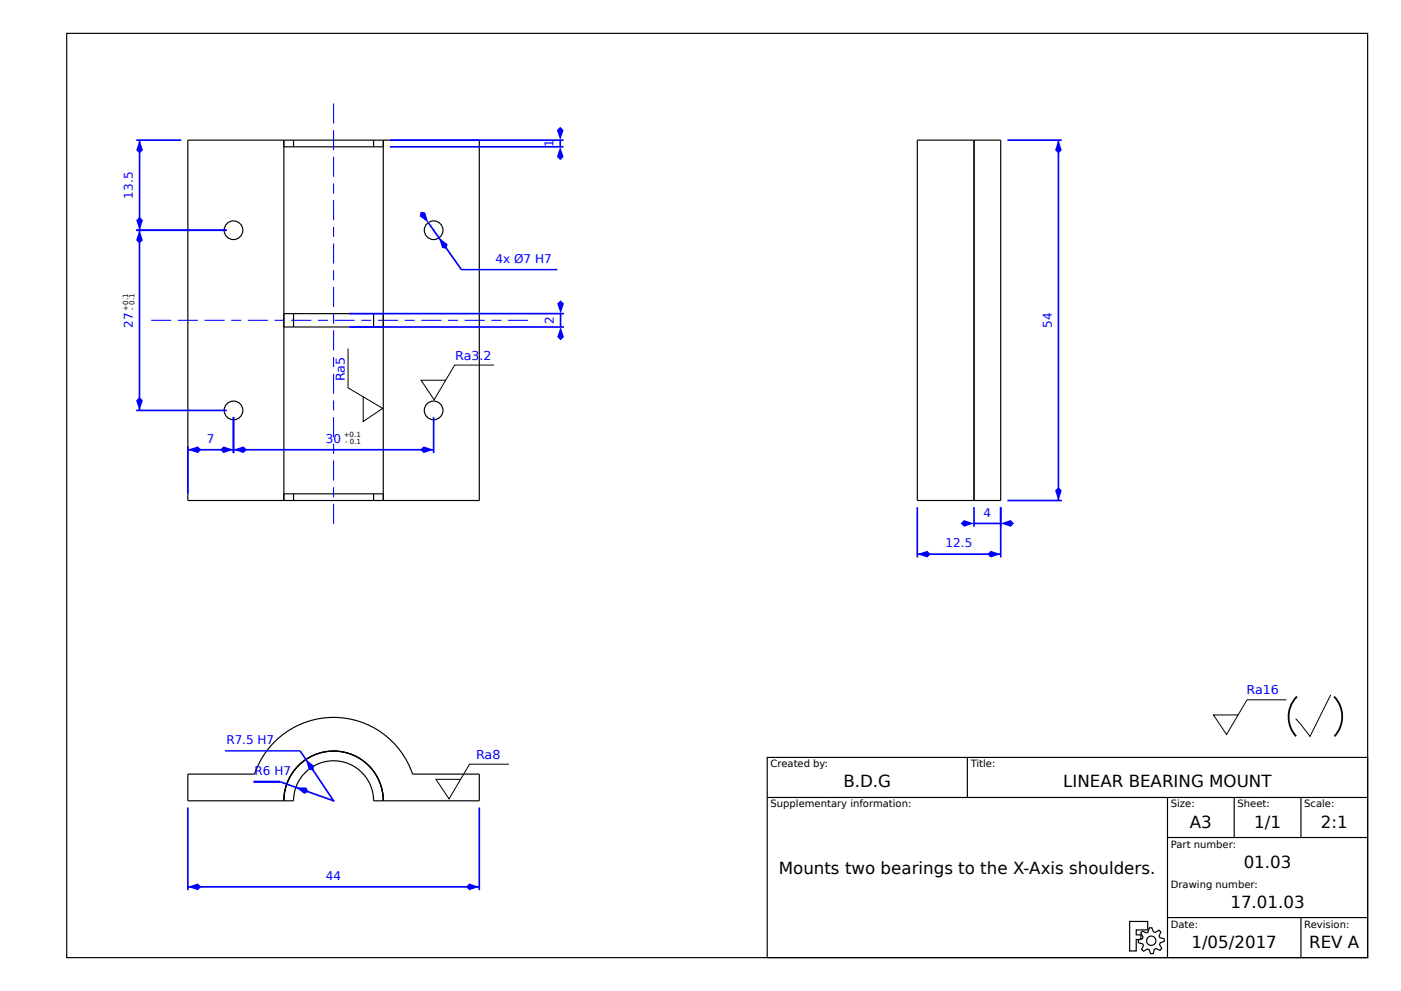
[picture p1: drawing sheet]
<svg xmlns="http://www.w3.org/2000/svg" width="420mm" height="297mm" viewBox="0 0 420 297" stroke-linecap="round" stroke-linejoin="round" font-family="sans-serif">
<g fill="none" stroke="#000" stroke-width=".35">
<path d="M20 10h390v277h-390zM275 42h25v108h-25zM292 42v108M56.3 232h20a25 25 0 0 1 23.7-17 25 25 0 0 1 23.7 17h20v8h-31.7a12 12 0 0 0-12-12 12 12 0 0 0-12 12h-31.7zM89.5 229.5a14.9 14.9 0 0 1 16.2-3.3 14.9 14.9 0 0 1 9.2 13.8 14.9 14.9 0 0 0-14.9-14.9 14.9 14.9 0 0 0-14.9 14.9 14.9 14.9 0 0 1 4.4-10.5zM230 227h180v60h-180zM230 239h180M290 227v12M350 239v48M370 239v12M390 239v12M350 251h60"/>
<path d="M338.7 276.2h5.4v2.5h-3.5v1.5h1.4v1.3h-1.4v3.5h-1.9zM342.5 279.1l1.2 .5 .5-.2 .3-1.3 .8-.1 .5 1.3 .5 .2 1.1-.7 .6 .5-.5 1.2 .2 .5 1.3 .3v.8l-1.2 .5-.2 .5 .7 1.2-.5 .5-1.3-.5-.4 .2-.4 1.3h-.7l-.5-1.2-.5-.2-1.2 .7-.6-.5 .6-1.2-.3-.5-1.2-.4-.1-.7 1.3-.5 .1-.5-.6-1.2zM350 275h60M390 275v12"/>
<circle cx="345.1" cy="281.9" r="1.4"/>
</g>
<circle cx="100" cy="240" r=".25" fill="#00f"/>
<path d="M84 234.3l16 5.7z" fill="#000" stroke="#00f" stroke-width=".5"/>
<path d="M88.7 236h3.2l.6 1.3-1.3 .6z" fill="#00f"/>
<path d="M76 234.3h8" fill="none" stroke="#00f" stroke-width=".67" stroke-linecap="butt"/>
<path d="M292 152v5.9M292 156.9h8M300 152v5.9" fill="none" stroke="#00f" stroke-width=".5"/>
<g fill="#00f">
<path d="M300 156.9l3-1 1 1-1 1z"/>
<path d="M289 155.9l3 1-3 1-1-1z"/>
</g>
<path d="M275 152v15.1M300 152v15.1M275 166.1h25" fill="none" stroke="#00f" stroke-width=".5"/>
<g fill="#00f">
<path d="M296 166.1l1-1 3 1-3 1z"/>
<path d="M275 166.1l3-1 1 1-1 1z"/>
</g>
<g fill="none" stroke="#00f" stroke-width=".32">
<path d="M45.3 96h6M53.3 96h6M61.3 96h6M69.3 96h3M74.3 96h6M82.3 96h3M87.3 96h6M95.3 96h3M100.3 96h6M108.3 96h3M113.3 96h6M121.3 96h3"/>
<path d="M126.3 96h6M134.3 96h3M139.3 96h6M147.3 96h3M152.3 96h6"/>
</g>
<g fill="none" stroke="#000" stroke-width=".35">
<path d="M56.3 42h87.4v108h-87.4zM85.1 44h29.8M85.1 42v108M88 42v2M112 42v2M114.9 42v108M85.1 98h29.8M85.1 94h29.8M88 94v4M112 94v4M85.1 148h29.8M88 148v2"/>
<path d="M112 148v2"/>
<circle cx="70" cy="69" r="2.8"/>
<circle cx="130" cy="69" r="2.8"/>
<circle cx="70" cy="123" r="2.8"/>
<circle cx="130" cy="123" r="2.8"/>
</g>
<path d="M302 42h16.3M317.3 42v108M302 150h16.3" fill="none" stroke="#00f" stroke-width=".5"/>
<g fill="#00f">
<path d="M317.3 146l1 1-1 3-1-3z"/>
<path d="M317.3 42l1 3-1 1-1-1z"/>
<circle cx="130" cy="69" r=".25"/>
</g>
<path d="M128.4 66.7l9.9 14.1z" fill="#000" stroke="#00f" stroke-width=".5"/>
<g fill="#00f">
<path d="M131.6 71.3l2.6 1.9-.3 1.4-1.4-.3z"/>
<path d="M126.1 63.4l1.4 .3 .9 3-2.6-1.9z"/>
</g>
<path d="M138.3 80.8h28.8" fill="none" stroke="#00f" stroke-width=".44"/>
<path d="M104.3 104.4v11.8l10.4 6.2-5.8 3.9v-7.4M148.1 109.4h-11.8l-6.2 10.4-3.9-5.8h7.4M385.6 209.7h-11.7l-6.2 10.4-3.9-5.8h7.4M398.9 208.2l-6.2 12.5-4.3-5.3M152.6 229h-11.8l-6.2 10.4-3.9-5.8h7.4" fill="none" stroke="#000" stroke-width=".3"/>
<path d="M388.6 209a8.1 8.1 0 0 1 10.7-.8 8.1 8.1 0 0 1 2.1 10.6 8 8 0 0 1-10.1 3.8 8 8 0 0 1-4.8-9.8 8.5 8.5 0 0 1 2.1-3.8z" fill="none" stroke="#000" stroke-width=".54" stroke-dasharray="13 13" stroke-linecap="butt"/>
<path d="M40.8 69h27.2M41.8 69v54M40.8 123h27.2" fill="none" stroke="#00f" stroke-width=".5"/>
<g fill="#00f">
<path d="M40.8 120l1-1 1 1-1 3z"/>
<path d="M41.8 69l1 3-1 1-1-1z"/>
</g>
<path d="M40.8 42h13.5M41.8 42v27M40.8 69h27.2" fill="none" stroke="#00f" stroke-width=".5"/>
<g fill="#00f">
<path d="M41.8 42l1 3-1 1-1-1z"/>
<path d="M40.8 66l1-1 1 1-1 3z"/>
</g>
<path d="M70 125v10.8M70 134.8h60M130 125v10.8" fill="none" stroke="#00f" stroke-width=".5"/>
<g fill="#00f">
<path d="M126 134.8l1-1 3 1-3 1z"/>
<path d="M70 134.8l3-1 1 1-1 1z"/>
</g>
<path d="M56.3 133.8v14.2M56.3 134.8h13.7M70 125v10.8" fill="none" stroke="#00f" stroke-width=".5"/>
<g fill="#00f">
<path d="M56.3 134.8l3-1 1 1-1 1z"/>
<path d="M66 134.8l1-1 3 1-3 1z"/>
</g>
<g fill="none" stroke="#00f" stroke-width=".32">
<path d="M100 31v6M100 39v6M100 47v6M100 55v3M100 60v6M100 68v3M100 73v6M100 81v3M100 86v6M100 94v3M100 99v6M100 107v3"/>
<path d="M100 112v6M100 120v3M100 125v6M100 133v3M100 138v6M100 146v3M100 151v6"/>
</g>
<path d="M104.7 94h64.4M104.7 98h64.4M168.1 94v4" fill="none" stroke="#00f" stroke-width=".5"/>
<g fill="#00f">
<path d="M168.1 98l1 3-1 1-1-1z"/>
<path d="M167.1 91l1-1 1 1-1 3z"/>
</g>
<path d="M116.9 42h52M116.9 44h52M167.9 42v2" fill="none" stroke="#00f" stroke-width=".5"/>
<g fill="#00f">
<path d="M167.9 44l1 3-1 1-1-1z"/>
<path d="M166.9 39l1-1 1 1-1 3z"/>
</g>
<path d="M56.3 242v24.8M143.7 242v24.8M56.3 265.8h87.4" fill="none" stroke="#00f" stroke-width=".5"/>
<g fill="#00f">
<path d="M139.7 265.8l1-1 3 1-3 1z"/>
<path d="M56.3 265.8l3-1 1 1-1 1z"/>
<circle cx="100" cy="240" r=".25"/>
</g>
<path d="M90 225l10 15z" fill="#000" stroke="#00f" stroke-width=".5"/>
<path d="M91.7 227.6l2.5 1.9-.3 1.4-1.4-.2z" fill="#00f"/>
<path d="M67.5 225h22.5" fill="none" stroke="#00f" stroke-width=".43"/>
<g font-size="5">
<text x="252.8" y="236">B.D.G</text>
<text x="318.7" y="236">LINEAR BEARING MOUNT</text>
<text x="356.7" y="248">A3</text>
<text x="376" y="248">1/1</text>
<text x="396" y="248">2:1</text>
<text x="233.5" y="262">Mounts two bearings to the X-Axis shoulders.</text>
<text x="372.8" y="260">01.03</text>
<text x="368.9" y="272">17.01.03</text>
<text x="357.2" y="284">1/05/2017</text>
<text x="392.4" y="284">REV A</text>
</g>
<g font-size="3.7" fill="#00f">
<text x="136.4" y="107.8">Ra3.2</text>
<text x="103.4" y="114.3" transform="rotate(-90 103.4 114.3)">Ra5</text>
<text x="373.7" y="208.1">Ra16</text>
<text x="142.7" y="227.4">Ra8</text>
</g>
<g font-size="3.6" fill="#00f">
<text x="165.9" y="44.1" transform="rotate(-90 165.9 44.1)">1</text>
<text x="39.8" y="59.5" transform="rotate(-90 39.8 59.5)">13.5</text>
<text x="148.6" y="78.8">4x Ø7 H7</text>
<text x="39.8" y="98.3" transform="rotate(-90 39.8 98.3)">27</text>
<text x="166.1" y="97.1" transform="rotate(-90 166.1 97.1)">2</text>
<text x="315.3" y="98.3" transform="rotate(-90 315.3 98.3)">54</text>
<text x="62" y="132.8">7</text>
<text x="97.7" y="132.8">30</text>
<text x="294.9" y="154.9">4</text>
<text x="283.5" y="164.1">12.5</text>
<text x="67.9" y="223">R7.5 H7</text>
<text x="76.3" y="232.3">R6 H7</text>
<text x="97.7" y="263.8">44</text>
</g>
<g font-size="3">
<text x="231" y="230">Created by:</text>
<text x="291" y="230">Title:</text>
<text x="231" y="242">Supplementary information:</text>
<text x="351" y="242">Size:</text>
<text x="371" y="242">Sheet:</text>
<text x="391" y="242">Scale:</text>
<text x="351" y="254">Part number:</text>
<text x="351" y="266">Drawing number:</text>
<text x="351" y="278">Date:</text>
<text x="391" y="278">Revision:</text>
</g>
<g font-size="2.1">
<text x="38.4" y="93.1" transform="rotate(-90 38.4 93.1)">+0.1</text>
<text x="40.4" y="92.8" transform="rotate(-90 40.4 92.8)">- 0.1</text>
<text x="103" y="130.9">+0.1</text>
<text x="103.5" y="133.2">- 0.1</text>
</g>
</svg>
